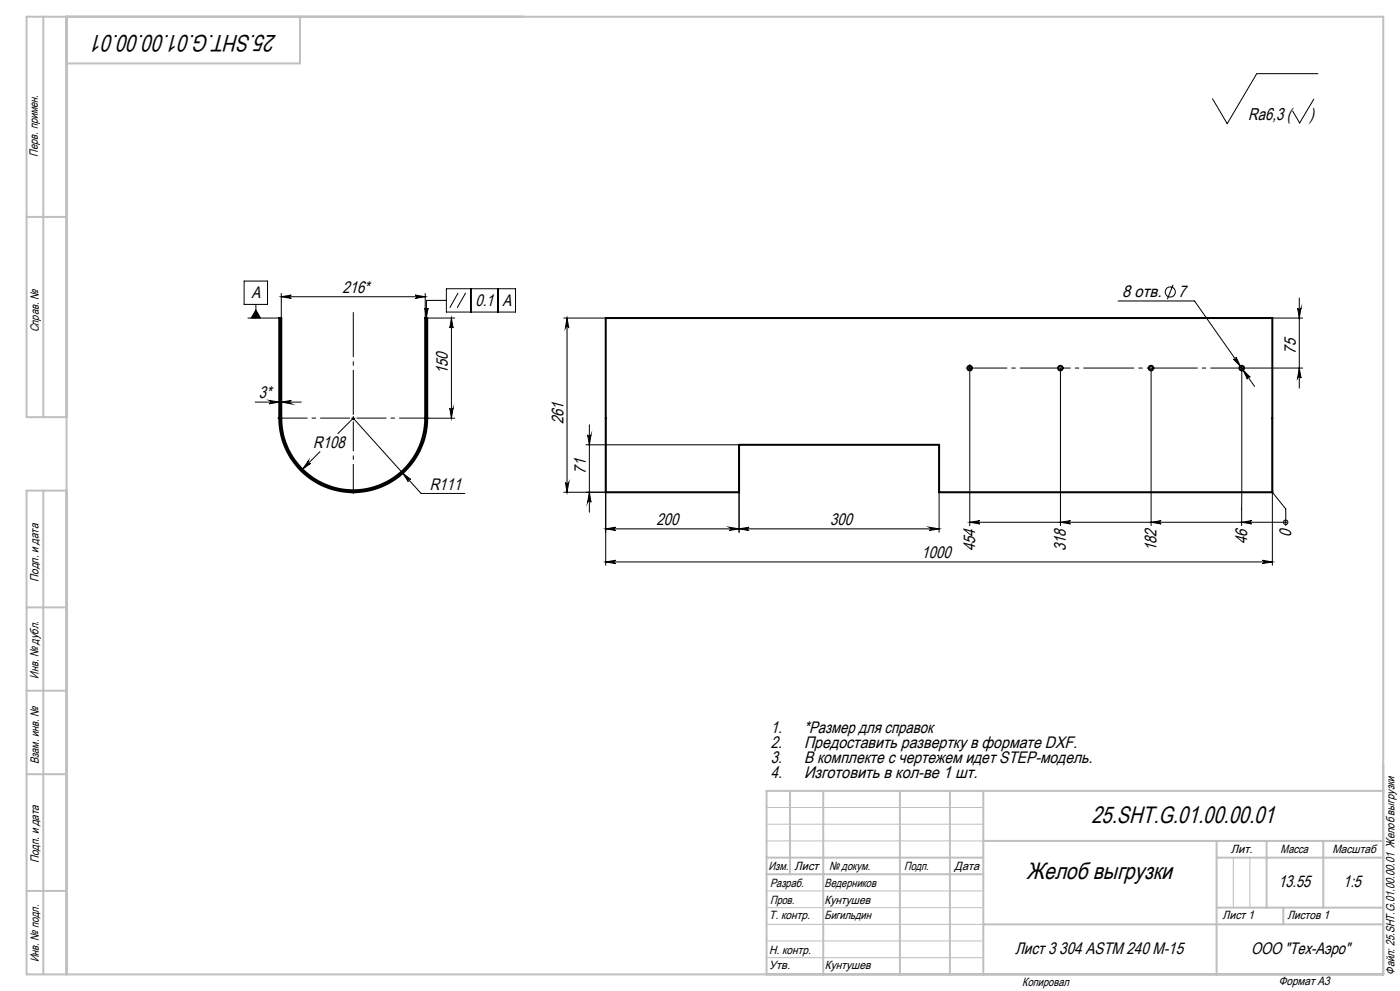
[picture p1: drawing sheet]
<svg xmlns="http://www.w3.org/2000/svg" width="420mm" height="297mm" viewBox="0 0 420 297" stroke-linecap="round" stroke-linejoin="round" font-family="sans-serif">
<g fill="none" stroke="#000" stroke-width=".6">
<path d="M181.7 95.3h200v52.2h-100v-14.2h-60v14.2h-40zM83.8 125.3a22.2 22.2 0 0 0 22.2 22.2 22.2 22.2 0 0 0 22.2-22.2M83.8 125.3v-30h.6v30M83.8 125.3h.6M84.4 125.3a21.6 21.6 0 0 0 21.6 21.6 21.6 21.6 0 0 0 21.6-21.6M127.6 125.3h.6M127.6 125.3v-30h.6v30"/>
<circle cx="290.9" cy="110.3" r=".7"/>
<circle cx="318.1" cy="110.3" r=".7"/>
<circle cx="345.3" cy="110.3" r=".7"/>
<circle cx="372.5" cy="110.3" r=".7"/>
</g>
<g fill="none" stroke="#000" stroke-width=".3">
<path d="M394.1 29.7l-4.2 7.2-2.1-3.6M395.4 22.1h-18.4l-8.8 15-4.5-7.5M73.2 84.2h7.1v7h-7.1zM74.4 95.3h9.4M76.8 92.9l1.3 2.4h-2.7zM76.8 91.2v4.1M84.4 88.9l3-.5a.49 .49 0 0 0-.5 .5 .49 .49 0 0 0 .5 .5zM84.4 87.9v7.4M84.4 88.9h43.2M124.6 88.4l3 .5-3 .5a.49 .49 0 0 0 .4-.5 .49 .49 0 0 0-.4-.5zM127.4 92.3a.49 .49 0 0 0 .5 .5 .49 .49 0 0 0 .5-.5l-.5 3zM127.6 87.9v7.4"/>
<path d="M128.2 95.3h8.2M133.9 86.5h20.8v7h-20.8zM133.9 90h-6v5.3M135.4 95.3l.5 3a.49 .49 0 0 0-.5-.4 .49 .49 0 0 0-.5 .4zM135.4 95.3v30M137.4 87.8l-2.5 4.4M139.7 87.8l-2.5 4.4M141.3 86.5v7M149.4 86.5v7M169.1 95.3h12.6M170.1 95.3l.5 3a.51 .51 0 0 0-.5-.5 .51 .51 0 0 0-.5 .5zM170.1 95.3v52.2"/>
<path d="M335.4 90.2h23l18 25.6M351.9 85.3l-1.7 4.4M381.7 95.3h9.1M389.3 92.3a.51 .51 0 0 0 .5 .5 .51 .51 0 0 0 .5-.5l-.5 3zM389.8 89.3v27M290.4 110.3h1M290.9 109.8v1M290.9 111.5v46M318.1 110.3v47.2M345.3 110.3v47.2M370 107.6a.51 .51 0 0 0 .7 .1 .51 .51 0 0 0 .1-.7l1.3 2.7zM372.9 110.9l2.2 2.2a.51 .51 0 0 0-.7-.1 .51 .51 0 0 0-.2 .6z"/>
<path d="M389.8 110.3l.5 3a.51 .51 0 0 0-.5-.5 .51 .51 0 0 0-.5 .5zM390.8 110.3h-18.3v47.2M76.6 120.5h13.8M80.8 120l3 .5-3 .5a.51 .51 0 0 0 .5-.5 .51 .51 0 0 0-.5-.5zM84.4 120.5l3-.5a.51 .51 0 0 0-.5 .5 .51 .51 0 0 0 .5 .5zM92.5 138.1a.5 .5 0 0 0 0 .7 .5 .5 0 0 0 .7 0l-2.5 1.8zM96 135.4l-5.3 5.2M101.4 130l4.6-4.7 20.3 22.6h13.2M105.5 125.3h1M106 124.8v1M128.2 125.3h8.2M134.9 122.3a.49 .49 0 0 0 .5 .5 .49 .49 0 0 0 .5-.5l-.5 3z"/>
<path d="M175.8 133.3h45.9v26.2M176.3 130.3a.51 .51 0 0 0 .5 .5 .51 .51 0 0 0 .5-.5l-.5 3zM176.8 127.3v26.2M181.7 125.3v44.1M281.7 133.3v26.2M381.7 125.3v44.1M120.8 141.8l2.4 1.9a.5 .5 0 0 0-.7 0 .5 .5 0 0 0 0 .7zM169.1 147.5h12.6M169.6 144.5a.51 .51 0 0 0 .5 .5 .51 .51 0 0 0 .5-.5l-.5 3zM176.8 147.5l.5 3a.51 .51 0 0 0-.5-.4 .51 .51 0 0 0-.5 .4zM181.7 158.5l3-.5a.49 .49 0 0 0-.4 .5 .49 .49 0 0 0 .4 .5zM181.7 158.5h100"/>
<path d="M218.7 158l3 .5-3 .5a.49 .49 0 0 0 .5-.5 .49 .49 0 0 0-.5-.5zM221.7 158.5l3-.5a.49 .49 0 0 0-.4 .5 .49 .49 0 0 0 .4 .5zM278.7 158l3 .5-3 .5a.49 .49 0 0 0 .5-.5 .49 .49 0 0 0-.5-.5zM290.9 156.5l3-.5a.49 .49 0 0 0-.5 .5 .49 .49 0 0 0 .5 .5zM290.9 156.5h94.8M318.1 156.5l3-.5a.49 .49 0 0 0-.5 .5 .49 .49 0 0 0 .5 .5zM345.3 156.5l3-.5a.49 .49 0 0 0-.5 .5 .49 .49 0 0 0 .5 .5zM372.5 156.5l3-.5a.49 .49 0 0 0-.5 .5 .49 .49 0 0 0 .5 .5zM381.7 147.5l4 5v5M385.7 156.5h.1M181.7 168.4l3-.5a.49 .49 0 0 0-.4 .5 .49 .49 0 0 0 .4 .5zM181.7 168.4h200"/>
<path d="M378.7 167.9l3 .5-3 .5a.49 .49 0 0 0 .5-.5 .49 .49 0 0 0-.5-.5z"/>
<circle cx="351.1" cy="87.5" r="1.53"/>
<circle cx="385.7" cy="156.5" r=".67"/>
</g>
<path d="M106 124.3v-30.7" fill="none" stroke="#000" stroke-width=".3" stroke-dasharray="15.2 1.3 1.3 1.3" stroke-dashoffset="1.8" stroke-linecap="butt"/>
<path d="M105 125.3h-21.7M106 126.3v21.7M107 125.3h21.7" fill="none" stroke="#000" stroke-width=".3" stroke-dasharray="15.2 1.3 1.3 1.3" stroke-dashoffset="6.3" stroke-linecap="butt"/>
<path d="M289.9 110.3h-.2M290.9 109.3v-.2M290.9 111.3v.2" fill="none" stroke="#000" stroke-width=".3" stroke-dasharray="15.2 1.3 1.3 1.3" stroke-linecap="butt"/>
<path d="M291.9 110.3h81.4" fill="none" stroke="#000" stroke-width=".3" stroke-dasharray="15.2 1.3 1.3 1.3" stroke-dashoffset="5" stroke-linecap="butt"/>
<path d="M230 242h65M230 247h65M230 252h65M370 257v15M375 257v15M230 277h65M230 272h65M230 267h65M230 287h65M230 282h65" fill="none" stroke="#c0c0c0" stroke-width=".3"/>
<g fill="none" stroke="#c0c0c0" stroke-width=".6">
<path d="M13 5v120M20 5v287M90 5v14h-70M8 65h12M20 125h-12v-120h407v287h-407v-145h12M13 147v145M8 182h12M8 207h12M8 232h12M237 237v25M247 237v55M270 237v55"/>
<path d="M285 237v55M295 237v55M415 237h-185v55M230 257h65M295 252h120M365 252v40M365 257h50M380 252v20M397 252v20M8 267h12M230 262h65M295 277h120"/>
<path d="M365 272h50M385 272v5"/>
</g>
<g fill="#000">
<path d="M124.6 88.4l3 .5-3 .5a.49 .49 0 0 0 .4-.5 .49 .49 0 0 0-.4-.5zM84.4 88.9l3-.5a.49 .49 0 0 0-.5 .5 .49 .49 0 0 0 .5 .5zM278.7 158l3 .5-3 .5a.49 .49 0 0 0 .5-.5 .49 .49 0 0 0-.5-.5zM221.7 158.5l3-.5a.49 .49 0 0 0-.4 .5 .49 .49 0 0 0 .4 .5z"/>
<path d="M135.4 95.3l.5 3a.49 .49 0 0 0-.5-.4 .49 .49 0 0 0-.5 .4zM134.9 122.3a.49 .49 0 0 0 .5 .5 .49 .49 0 0 0 .5-.5l-.5 3zM170.1 95.3l.5 3a.51 .51 0 0 0-.5-.5 .51 .51 0 0 0-.5 .5zM169.6 144.5a.51 .51 0 0 0 .5 .5 .51 .51 0 0 0 .5-.5l-.5 3zM389.3 92.3a.51 .51 0 0 0 .5 .5 .51 .51 0 0 0 .5-.5l-.5 3zM389.8 110.3l.5 3a.51 .51 0 0 0-.5-.5 .51 .51 0 0 0-.5 .5z"/>
<path d="M84.4 120.5l3-.5a.51 .51 0 0 0-.5 .5 .51 .51 0 0 0 .5 .5zM80.8 120l3 .5-3 .5a.51 .51 0 0 0 .5-.5 .51 .51 0 0 0-.5-.5zM378.7 167.9l3 .5-3 .5a.49 .49 0 0 0 .5-.5 .49 .49 0 0 0-.5-.5zM181.7 168.4l3-.5a.49 .49 0 0 0-.4 .5 .49 .49 0 0 0 .4 .5z"/>
<path d="M176.3 130.3a.51 .51 0 0 0 .5 .5 .51 .51 0 0 0 .5-.5l-.5 3zM176.8 147.5l.5 3a.51 .51 0 0 0-.5-.4 .51 .51 0 0 0-.5 .4z"/>
<path d="M120.8 141.8l1.7 2.6a.5 .5 0 0 1 .1-.7 .5 .5 0 0 1 .6 0zM92.5 138.1l-1.8 2.5 2.5-1.8a.5 .5 0 0 1-.7 0 .5 .5 0 0 1 0-.7zM127.4 92.3a.49 .49 0 0 0 .5 .5 .49 .49 0 0 0 .5-.5l-.5 3zM76.8 92.9l1.3 2.4h-2.7zM181.7 158.5l3-.5a.49 .49 0 0 0-.4 .5 .49 .49 0 0 0 .4 .5zM218.7 158l3 .5-3 .5a.49 .49 0 0 0 .5-.5 .49 .49 0 0 0-.5-.5zM372.9 110.9l1.3 2.7a.51 .51 0 0 1 .2-.7 .51 .51 0 0 1 .7 .2zM370 107.6l2.1 2.1-1.3-2.7a.51 .51 0 0 1-.1 .7 .51 .51 0 0 1-.7-.1z"/>
<path d="M290.9 156.5l3-.5a.49 .49 0 0 0-.5 .5 .49 .49 0 0 0 .5 .5zM372.5 156.5l3-.5a.49 .49 0 0 0-.5 .5 .49 .49 0 0 0 .5 .5zM345.3 156.5l3-.5a.49 .49 0 0 0-.5 .5 .49 .49 0 0 0 .5 .5zM318.1 156.5l3-.5a.49 .49 0 0 0-.5 .5 .49 .49 0 0 0 .5 .5z"/>
</g>
<g font-size="7.1">
<text x="82.9" y="10.6" transform="rotate(-180 82.9 10.6)">25.SHT.G.01.00.00.01</text>
<text x="327.4" y="246.8">25.SHT.G.01.00.00.01</text>
<text x="308" y="263.4">Желоб выгрузки</text>
</g>
<g font-size="5.1">
<text x="374.5" y="36">Ra6,3 (</text>
<text x="392.9" y="36">)</text>
</g>
<g font-size="5">
<text x="75.5" y="89.3">A</text>
<text x="102.7" y="87.8">216*</text>
<text x="336.7" y="89.1">8 отв.</text>
<text x="353.6" y="89.1">7</text>
<text x="142.6" y="91.6">0.1</text>
<text x="150.7" y="91.6">A</text>
<text x="388.7" y="106" transform="rotate(-90 388.7 106)">75</text>
<text x="134.4" y="112.2" transform="rotate(-90 134.4 112.2)">150</text>
<text x="77.7" y="119.4">3*</text>
<text x="169.1" y="127.1" transform="rotate(-90 169.1 127.1)">261</text>
<text x="94" y="134.3">R108</text>
<text x="175.7" y="142" transform="rotate(-90 175.7 142)">71</text>
<text x="128.9" y="146.8">R111</text>
<text x="196.9" y="157.4">200</text>
<text x="249.1" y="157.4">300</text>
<text x="387.4" y="160.8" transform="rotate(-90 387.4 160.8)">0</text>
<text x="276.5" y="167.3">1000</text>
<text x="292.6" y="165.2" transform="rotate(-90 292.6 165.2)">454</text>
<text x="319.8" y="165.2" transform="rotate(-90 319.8 165.2)">318</text>
<text x="347" y="165.2" transform="rotate(-90 347 165.2)">182</text>
<text x="374.1" y="163" transform="rotate(-90 374.1 163)">46</text>
<text x="231.2" y="219.8">1.</text>
<text x="241.2" y="219.8">*Размер для справок</text>
<text x="231.2" y="224.3">2.</text>
<text x="241.2" y="224.3">Предоставить развертку в формате DXF.</text>
<text x="231.2" y="228.8">3.</text>
<text x="231.2" y="233.3">4.</text>
<text x="241.2" y="228.8">В комплекте с чертежем идет STEP-модель.</text>
<text x="241.2" y="233.3">Изготовить в кол-ве 1 шт.</text>
<text x="383.5" y="265.9">13.55</text>
<text x="403" y="265.9">1:5</text>
<text x="304.5" y="285.9">Лист 3 304 ASTM 240 M-15</text>
<text x="375.3" y="285.8">ООО &quot;Тех-Аэро&quot;</text>
</g>
<g font-size="3.6">
<text x="11.4" y="46.9" transform="rotate(-90 11.4 46.9)">Перв. примен.</text>
<text x="11.6" y="99.6" transform="rotate(-90 11.6 99.6)">Справ. №</text>
<text x="11.5" y="174.4" transform="rotate(-90 11.5 174.4)">Подп. и дата</text>
<text x="11.6" y="203.4" transform="rotate(-90 11.6 203.4)">Инв. № дубл.</text>
<text x="11.6" y="229" transform="rotate(-90 11.6 229)">Взам. инв. №</text>
<text x="369.2" y="255.7">Лит.</text>
<text x="384.2" y="255.7">Масса</text>
<text x="399.7" y="255.7">Масштаб</text>
<text x="11.7" y="258.8" transform="rotate(-90 11.7 258.8)">Подп. и дата</text>
<text x="230.6" y="260.6">Изм.</text>
<text x="238.4" y="260.6">Лист</text>
<text x="248.7" y="260.6">№ докум.</text>
<text x="271.3" y="260.7">Подп.</text>
<text x="286.4" y="260.7">Дата</text>
<text x="231" y="265.7">Разраб.</text>
<text x="247.4" y="265.7">Ведерников</text>
<text x="230.7" y="275.5">Т. контр.</text>
<text x="231" y="270.9">Пров.</text>
<text x="247.4" y="275.5">Бигильдин</text>
<text x="247.4" y="270.9">Кунтушев</text>
<text x="366.8" y="275.5">Лист 1</text>
<text x="386.2" y="275.5">Листов 1</text>
<text x="230.7" y="285.8">Н. контр.</text>
<text x="11.6" y="288.4" transform="rotate(-90 11.6 288.4)">Инв. № подл.</text>
<text x="230.7" y="290.5">Утв.</text>
<text x="247.4" y="290.5">Кунтушев</text>
<text x="418.4" y="292.1" transform="rotate(-90 418.4 292.1)">Файл: 25.SHT.G.01.00.00.01 Желоб выгрузки</text>
<text x="306.7" y="295.4">Копировал</text>
<text x="383.6" y="295.2">Формат A3</text>
</g>
</svg>
